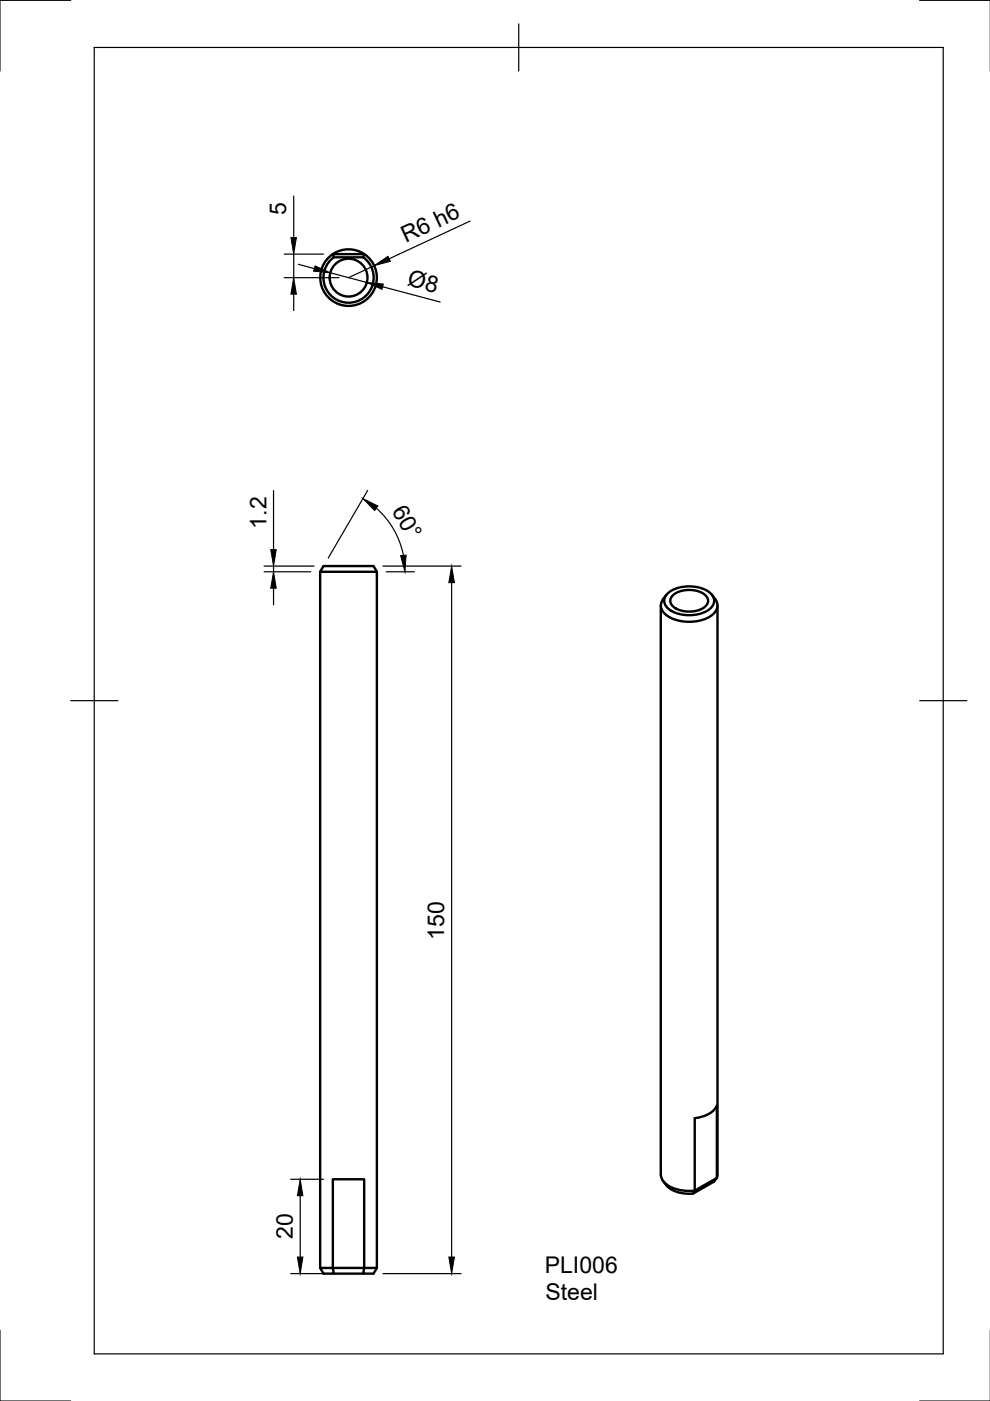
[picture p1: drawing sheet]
<svg xmlns="http://www.w3.org/2000/svg" width="210mm" height="297mm" viewBox="0 0 210 297" stroke-linecap="round" stroke-linejoin="round" font-family="sans-serif">
<!-- layer: Visible -->
<g fill="none" stroke="#000" stroke-width=".51">
<path d="M70.8 54.5a5.3 5.3 0 0 0-.9 7.9 5.3 5.3 0 0 0 8 0 5.3 5.3 0 0 0-.9-7.9M77.2 53.9l-.2 .7M77.2 53.9h-6.6l.2 .7h6.2M67.9 121.2h12M79.9 121.2l-.7-1.2h-10.6l-.7 1.2v147.6M79.9 121.2v147.6M140.1 128.4v120.7M141.3 126.1l-.7 .9M141.7 125.7a7.8 7.8 0 0 1 8.9 0 2.06 2.06 0 0 1 0 3.4 7.8 7.8 0 0 1-8.9 0 2.06 2.06 0 0 1 0-3.4zM142.7 126.2a5.9 5.9 0 0 1 6.8 0 1.64 1.64 0 0 1-.5 2.8 6.1 6.1 0 0 1-6.3-.4 1.52 1.52 0 0 1 0-2.4zM151 126.1a2.81 2.81 0 0 1 1 3.1 6.1 6.1 0 0 1-5.4 2.6 7.4 7.4 0 0 1-6-2.1 2.17 2.17 0 0 1 .1-2.7M152.1 128.4v120.7"/>
<path d="M140.1 249a4 4 0 0 0 3.5 3.2l2.2 .3 1.5-.1M140.6 250.5a6.2 6.2 0 0 0 6.4 2.6M147.3 252.4l4.7-2.6-.6 .7-4.4 2.6zM152 249.8v-15.4a5.4 5.4 0 0 1-4.7 2.7v15.3M152.1 249l-.1 .7M67.9 268.8h2.7M67.9 268.8l.7 1.2h2.2l-.2-1.2M70.6 268.8h9.3M70.6 268.8v-18.8h6.6v18.8l-.2 1.2h2.2l.7-1.2M70.8 270h6.2"/>
<circle cx="73.9" cy="58.9" r="6"/>
<circle cx="73.9" cy="58.9" r="4"/>
</g>
<!-- layer: Border -->
<path d="M15 .1h-15v15M20 10.1h180v276.9h-180zM110 5.1v10M195 .1h15M15 148.6h10M195 148.6h10M0 282.1v14.9h15M195 297h15" fill="none" stroke="#000" stroke-width=".25"/>
<!-- layer: Dimensions -->
<g fill="none" stroke="#000" stroke-width=".25">
<path d="M60.3 58.9h11.6M60.3 53.9h8.3M62.3 41.6v8.8M62.3 53.9v5M63.3 56l3.3 .9M70 57.8l7.8 2.1M79.3 56.3l-5.4 2.6M99.7 46.9l-17.2 8M62.3 62.4v3.5M81.1 60.8l12.2 3.2M58 104v12.5M78 104l-8.4 14.3"/>
<path d="M79.8 107.7a18 18 0 0 1 5.7 10M56 120h10.6M56 121.2h9.9M58 120v1.2M58 124.7v3.5M81.2 120h16.5M81.9 121.2h6M95.8 123.5v143M61.6 250h7M63.6 253.5v13M61.6 270h7.2M81.2 270h16.5"/>
</g>
<g fill="#000" stroke="#000" stroke-width=".21">
<path d="M61.7 50.4h1.1l-.5 3.5zM66.8 56.4l3.2 1.4-3.5-.3zM79.3 56.3l3-2 .5 1.1zM62.3 58.9l.5 3.5h-1.1zM77.8 59.9l3.5 .3-.3 1.1zM57.4 116.5h1.2l-.6 3.5zM76.9 105.7l3.2 1.6-.7 .9zM84.9 117.8l1.2-.1-.2 3.5zM58 121.2l.6 3.5h-1.2zM95.8 120l.6 3.5h-1.2zM63.6 250l.6 3.5h-1.1zM63.1 266.5h1.1l-.6 3.5z"/>
<path d="M95.2 266.5h1.2l-.6 3.5z"/>
</g>
<g font-size="4.9">
<text x="60.7" y="45.6" transform="rotate(-90 60.7 45.6)">5</text>
<text x="86" y="51.5" transform="rotate(-25 86 51.5)">R6 h6</text>
<text x="86.2" y="60.4" transform="rotate(15 86.2 60.4)">Ø8</text>
<text x="56.5" y="112.1" transform="rotate(-90 56.5 112.1)">1.2</text>
<text x="83" y="108.4" transform="rotate(60 83 108.4)">60°</text>
<text x="94.2" y="199.2" transform="rotate(-90 94.2 199.2)">150</text>
<text x="62.1" y="262.7" transform="rotate(-90 62.1 262.7)">20</text>
<text x="115.5" y="269.8">PLI006</text>
<text x="115.7" y="275.7">Steel</text>
</g>
</svg>
